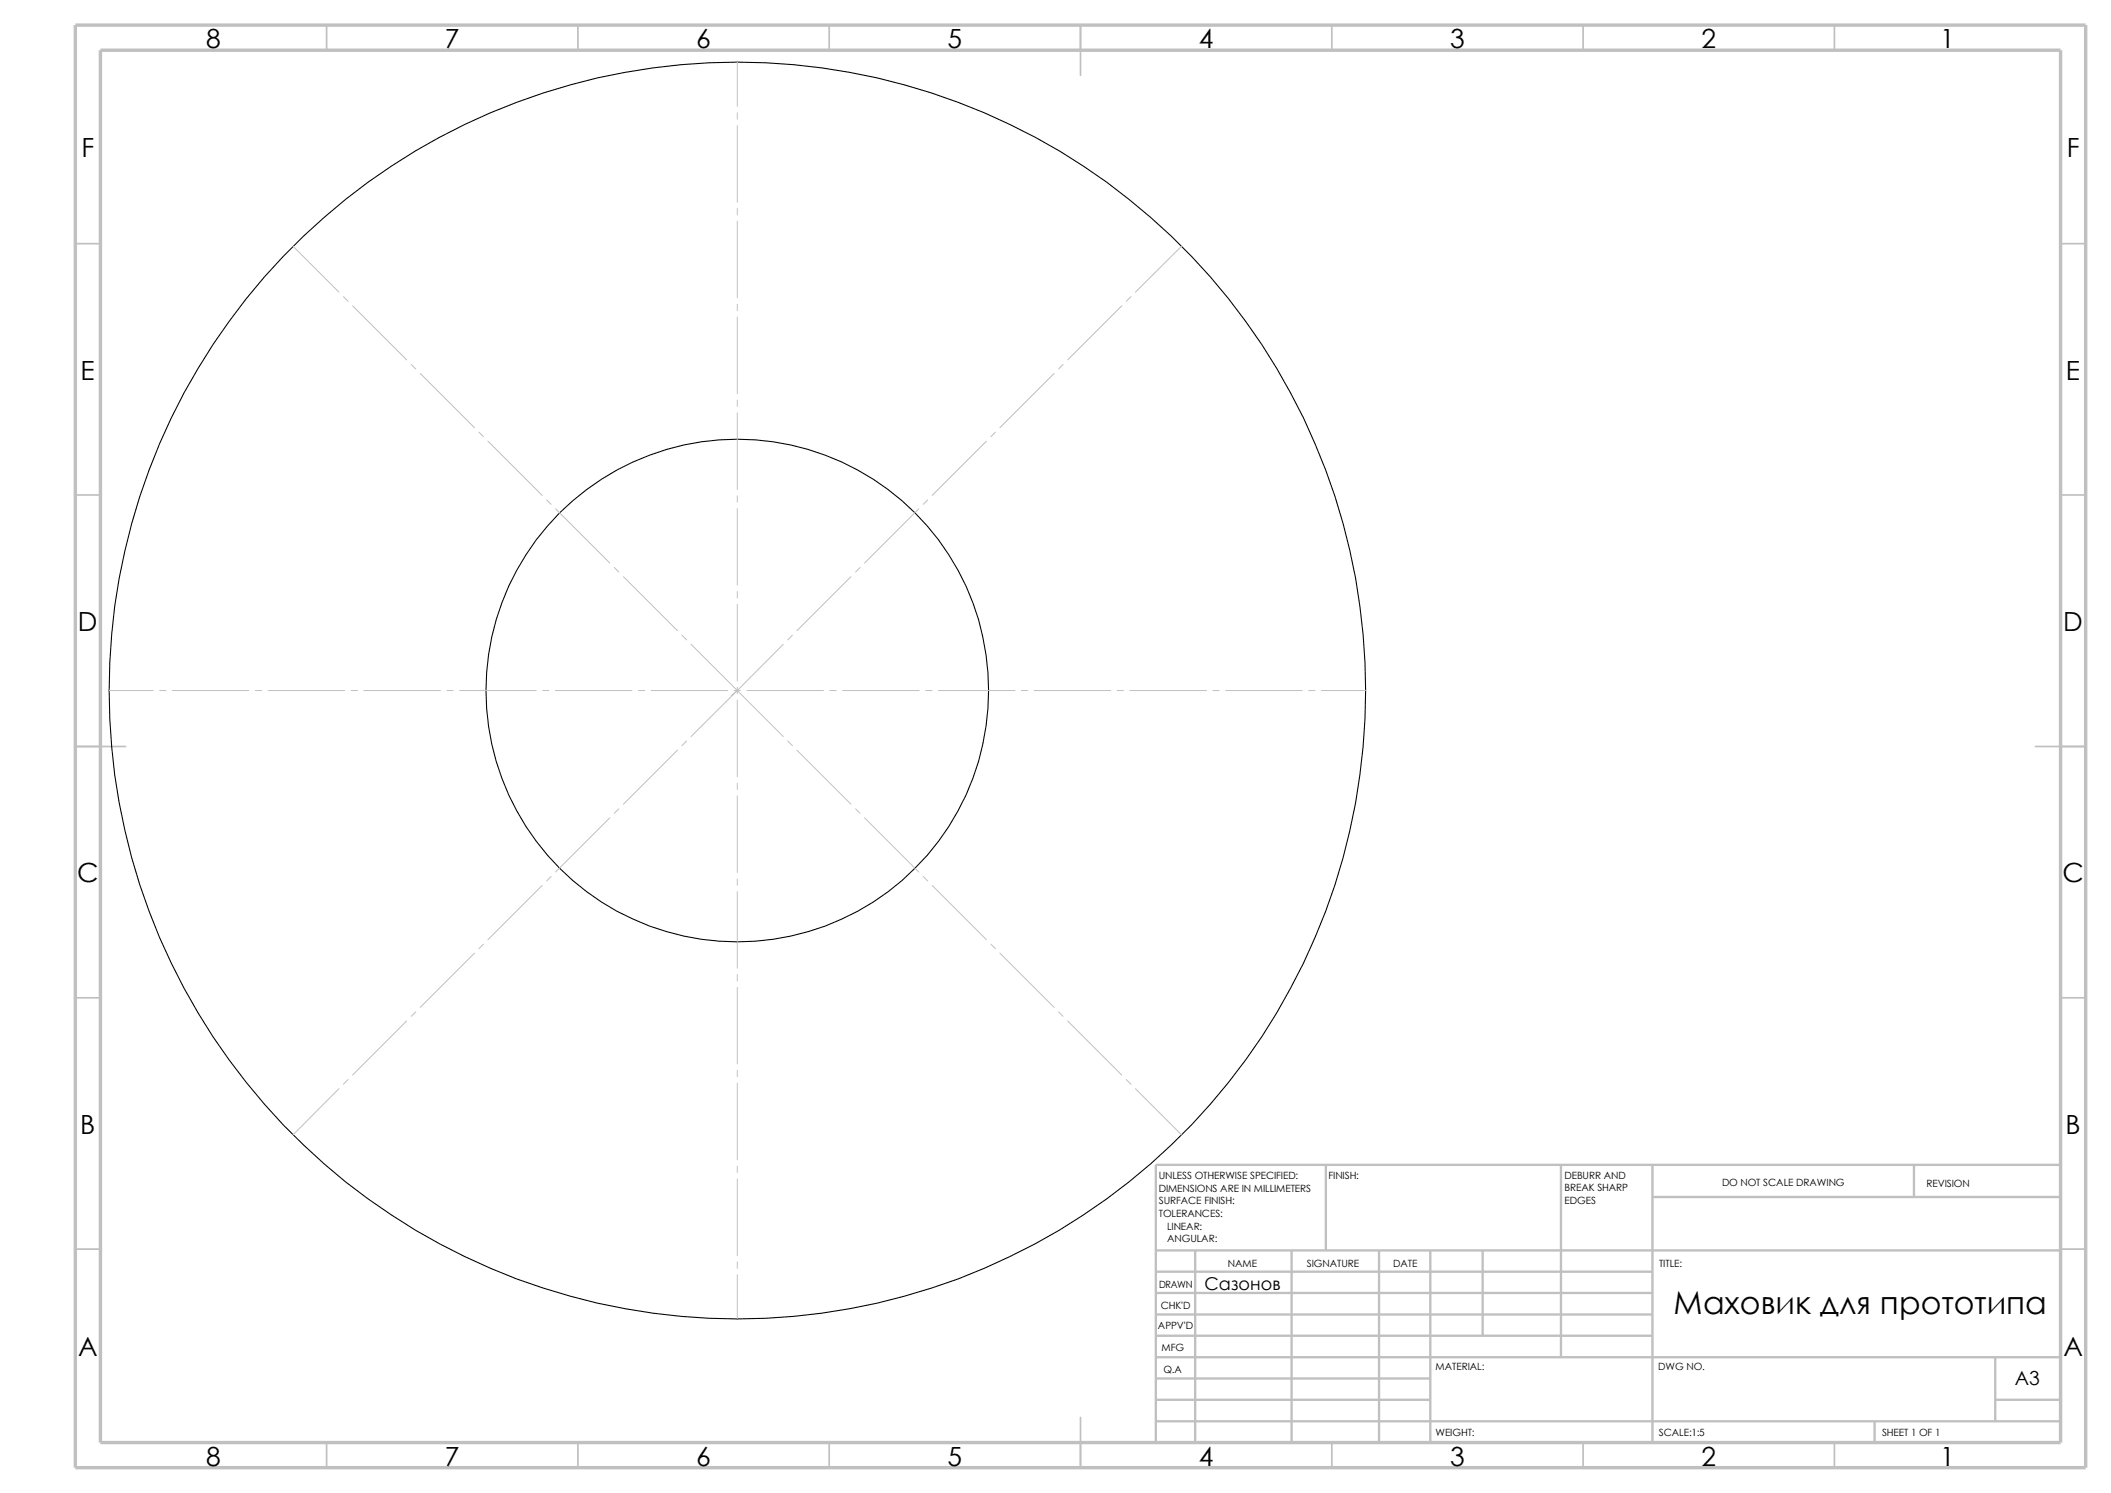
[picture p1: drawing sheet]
<svg xmlns="http://www.w3.org/2000/svg" width="420mm" height="297mm" viewBox="0 0 420 297" stroke-linecap="round" stroke-linejoin="round" font-family="sans-serif">
<g fill="none" stroke="#c0c0c0" stroke-width=".34">
<path d="M65 5v5M115 5v5M165 5v5M215 5v10M265 5v5M315 5v5M365 5v5M15 48.5h5M410 48.5h5M15 98.5h5M410 98.5h5M15 148.5h10"/>
<path d="M405 148.5h10M15 198.5h5M410 198.5h5M15 248.5h5M410 248.5h5M65 287v5M115 287v5M165 287v5M215 282v10M265 287v5M315 287v5M365 287v5"/>
</g>
<g fill="none" stroke="#c0c0c0" stroke-width=".47">
<path d="M263.8 231.7v17.1M310.6 231.7v38.3M328.8 231.7v55.3M328.8 238.1h81.2M380.8 231.7v6.4M410 231.7h-180v55.3M230 248.8h180M230 257.2h98.8M230 253h98.8M237.8 248.8v38.2M257 248.8v38.2M274.4 248.8v38.2"/>
<path d="M284.6 248.8v38.2M295 248.8v16.9M230 265.7h98.8M230 261.5h98.8M230 278.5h54.6M230 274.2h54.6M230 270h180M397 278.5h13M397 270v12.7M230 282.7h180M373 282.7v4.3"/>
</g>
<path d="M15 5h400v287h-400zM20 10h390v277h-390z" fill="none" stroke="#c0c0c0" stroke-width=".68" stroke-linecap="butt"/>
<g fill="none" stroke="#000" stroke-width=".21">
<circle cx="146.7" cy="137.4" r="125"/>
<circle cx="146.7" cy="137.4" r="50"/>
</g>
<g fill="none" stroke="#c0c0c0" stroke-width=".2">
<path d="M146.7 12.4v8.8M146.7 22.4v1.3M146.7 25v15.2M58.3 49l9.1 9.1M68.3 59l1 .9M146.7 41.5v1.3M146.7 44v15.3M225 59l-.9 .9M235.1 49l-9.2 9.1M70.1 60.8l10.8 10.8M81.8 72.5l.9 .9M83.6 74.3l10.8 10.8"/>
<path d="M146.7 60.5v1.3M146.7 63.1v15.2M146.7 79.6v1.3M209.7 74.3l-10.8 10.8M211.5 72.5l-.9 .9M223.2 60.8l-10.8 10.8M95.3 86l.9 .9M97.1 87.8l10.8 10.8M108.8 99.4l.8 .9M146.7 82.1v15.3M146.7 98.6v1.3M184.6 99.4l-.9 .9"/>
<path d="M196.3 87.8l-10.8 10.8M198 86l-.9 .9M110.5 101.2l10.8 10.8M122.2 112.9l.9 .9M124 114.7l10.8 10.8M146.7 101.2v15.2M146.7 117.7v1.3M169.3 114.7l-10.8 10.8M171.1 112.9l-.9 .9M182.8 101.2l-10.8 10.8M21.7 137.4h8.8M31.7 137.4h1.3"/>
<path d="M34.3 137.4h15.2M50.8 137.4h1.3M53.3 137.4h15.3M69.8 137.4h1.3M72.4 137.4h15.2M88.9 137.4h1.3M91.4 137.4h15.3M107.9 137.4h1.3M110.5 137.4h15.2M127 137.4h1.3M129.5 137.4h15.3M135.7 126.4l.9 .9"/>
<path d="M137.5 128.2l18.3 18.3M146 137.4h1.3M146.7 137.4l-9.2 9.1M146.7 120.2v15.3M146.7 136.7v1.3M146.7 139.3v15.2M146.7 137.4l-1.2 1M148.6 137.4h15.2M155.8 128.2l-9.1 9.2M157.6 126.4l-.9 .9M165.1 137.4h1.3M167.6 137.4h15.3"/>
<path d="M184.1 137.4h1.3M186.7 137.4h15.2M203.2 137.4h1.3M205.7 137.4h15.3M222.2 137.4h1.3M224.8 137.4h15.2M241.3 137.4h1.3M243.8 137.4h15.3M260.3 137.4h1.3M262.9 137.4h8.8M134.8 149.2l-10.8 10.8M136.6 147.4l-.9 .9"/>
<path d="M146.7 155.8v1.3M146.7 158.3v15.3M156.7 147.4l.9 .9M158.5 149.2l10.8 10.8M107.9 176.1l-10.8 10.8M109.6 174.4l-.8 .9M121.3 162.7l-10.8 10.8M123.1 160.9l-.9 .9M146.7 174.8v1.3M146.7 177.4v15.2M170.2 160.9l.9 .9M172 162.7l10.8 10.8"/>
<path d="M183.7 174.4l.9 .9M185.5 176.1l10.8 10.8M94.4 189.6l-10.8 10.8M96.2 187.8l-.9 .9M146.7 193.9v1.3M146.7 196.4v15.3M197.1 187.8l.9 .9M198.9 189.6l10.8 10.8M67.4 216.6l-9.1 9.2M69.3 214.8l-1 .9M80.9 203.1l-10.8 10.8M82.7 201.3l-.9 .9"/>
<path d="M146.7 212.9v1.3M146.7 215.5v15.2M210.6 201.3l.9 .9M212.4 203.1l10.8 10.8M224.1 214.8l.9 .9M225.9 216.6l9.2 9.2M146.7 232v1.3M146.7 234.5v15.3M146.7 251v1.3M146.7 253.6v8.8"/>
</g>
<text font-size="6.3" x="333" y="261.5">Маховик для прототипа</text>
<g font-size="5.2">
<text x="41" y="9.6">8</text>
<text x="88.5" y="9.6">7</text>
<text x="138.5" y="9.6">6</text>
<text x="188.5" y="9.6">5</text>
<text x="238.5" y="9.6">4</text>
<text x="288.5" y="9.6">3</text>
<text x="338.5" y="9.6">2</text>
<text x="386" y="9.6">1</text>
<text x="16.2" y="31.3">F</text>
<text x="411.2" y="31.3">F</text>
<text x="16" y="75.6">E</text>
<text x="411" y="75.6">E</text>
<text x="15.5" y="125.6">D</text>
<text x="410.5" y="125.6">D</text>
<text x="15.3" y="175.6">C</text>
<text x="410.3" y="175.6">C</text>
<text x="16" y="225.6">B</text>
<text x="410.9" y="225.6">B</text>
<text x="15.5" y="269.8">A</text>
<text x="410.5" y="269.8">A</text>
<text x="41" y="291.5">8</text>
<text x="88.5" y="291.5">7</text>
<text x="138.5" y="291.5">6</text>
<text x="188.5" y="291.5">5</text>
<text x="238.5" y="291.5">4</text>
<text x="288.5" y="291.5">3</text>
<text x="338.5" y="291.5">2</text>
<text x="386" y="291.5">1</text>
</g>
<text font-size="3.9" x="400.9" y="275.5">A3</text>
<text font-size="3.5" x="239.6" y="256.6">Сазонов</text>
<g font-size="2">
<text x="230.5" y="234.6">UNLESS OTHERWISE SPECIFIED:</text>
<text x="230.5" y="237.1">DIMENSIONS ARE IN MILLIMETERS</text>
<text x="230.5" y="239.6">SURFACE FINISH:</text>
<text x="264.3" y="234.6">FINISH:</text>
<text x="311.3" y="239.5">EDGES</text>
<text x="311.3" y="234.5">DEBURR AND</text>
<text x="311.3" y="237">BREAK SHARP</text>
<text x="342.6" y="236">DO NOT SCALE DRAWING</text>
<text x="383.3" y="236.2">REVISION</text>
<text x="230.5" y="242.1">TOLERANCES:</text>
<text x="232.2" y="244.6">LINEAR:</text>
<text x="232.2" y="247.1">ANGULAR:</text>
<text x="260" y="252">SIGNATURE</text>
<text x="277.2" y="252">DATE</text>
<text x="330.1" y="252">TITLE:</text>
<text x="230.6" y="256.2">DRAWN</text>
<text x="244.3" y="252.1">NAME</text>
<text x="230.9" y="260.4">CHK'D</text>
<text x="230.4" y="264.5">APPV'D</text>
<text x="231.1" y="268.8">MFG</text>
<text x="231.5" y="273.1">Q.A</text>
<text x="285.6" y="272.5">MATERIAL:</text>
<text x="329.9" y="272.5">DWG NO.</text>
<text x="285.6" y="285.6">WEIGHT:</text>
<text x="330" y="285.6">SCALE:1:5</text>
<text x="374.4" y="285.6">SHEET 1 OF 1</text>
</g>
</svg>
